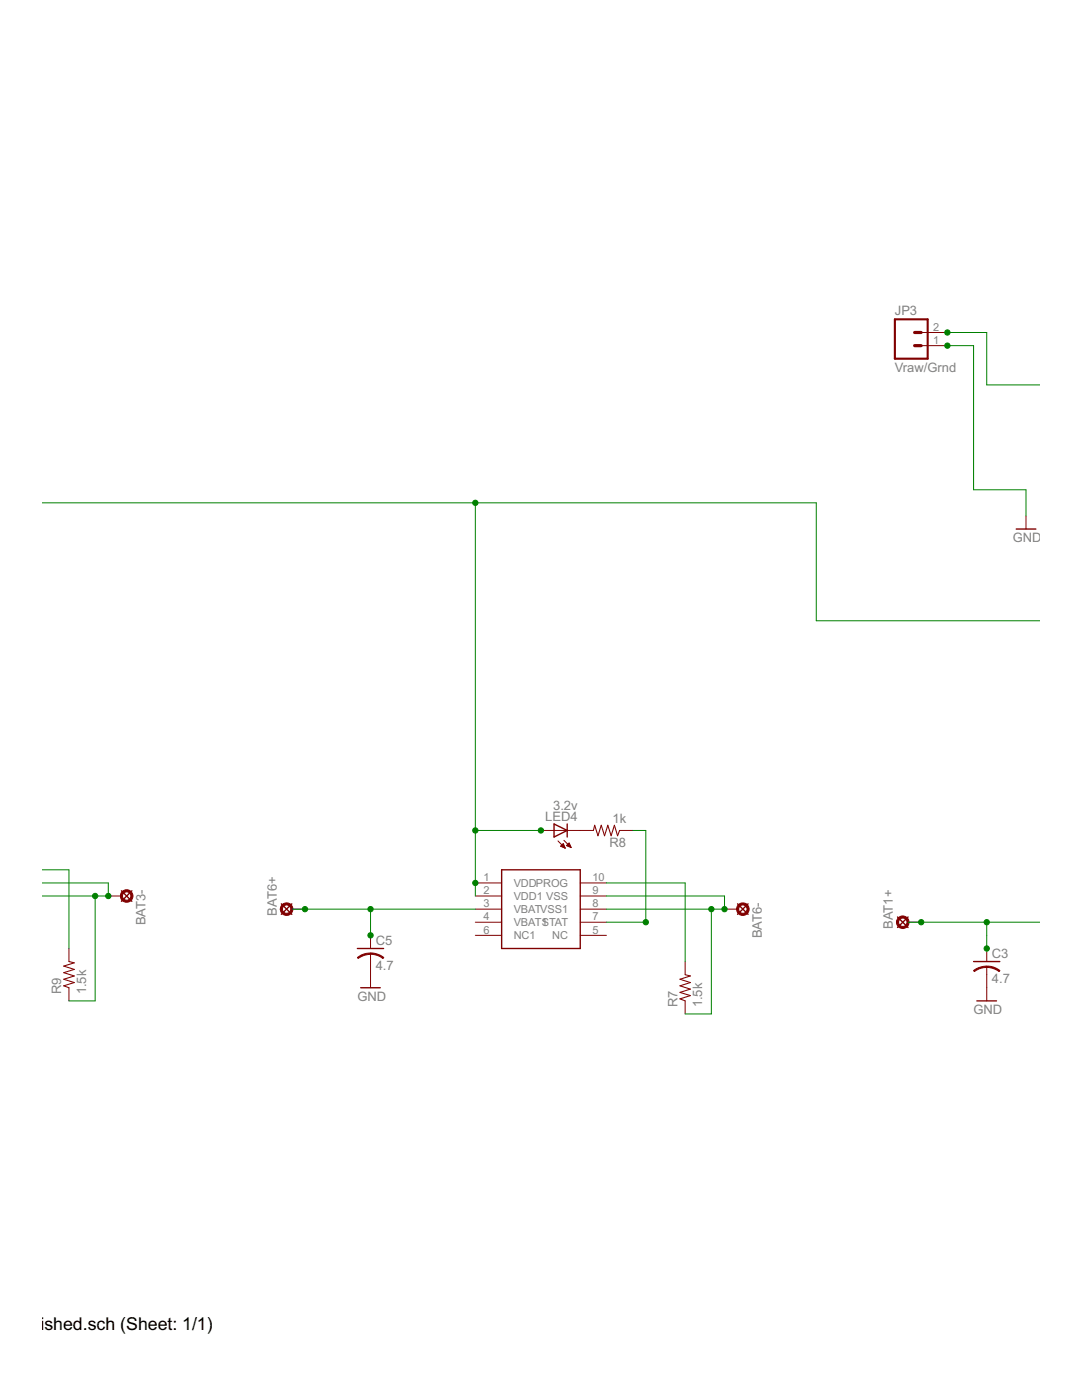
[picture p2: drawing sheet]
<svg xmlns="http://www.w3.org/2000/svg" width="216mm" height="279mm" viewBox="0 0 216 279" stroke-linecap="round" stroke-linejoin="round" font-family="sans-serif">
<g fill="none" stroke="#800000" stroke-width=".28">
<path d="M202.8 105.6h3.9M24.2 177.8l2.1 2.1M26.3 177.8l-2.1 2.1M100.1 173.6h15.7v15.7h-15.7zM110.6 164.4l2.6 1.3-2.6 1.3zM113.2 164.4v2.6M56.1 180.4l2.1 2.1M58.2 180.4l-2.1 2.1M71.3 189.3h5.2M72 197.1h3.9M147.2 180.4l2.1 2.1M149.3 180.4l-2.1 2.1"/>
<path d="M179.1 183l2.1 2.1M181.2 183l-2.1 2.1M194.3 191.9h5.2M194.9 199.7h3.9"/>
</g>
<g fill="none" stroke="#800000" stroke-width=".2">
<path d="M183.8 69h5.2M183.8 66.4h5.2M204.7 103v2.6M21.6 178.8h2.6M94.8 178.8h5.3M94.8 176.2h5.3M107.9 165.7h10.5M111.3 167.8l1.5 1.5M111.9 168.9l.5-.5 .4 .9zM111.9 168.8h.7M112 169h.6M112 168.7h.5"/>
<path d="M112.2 168.6h.3M112.3 168.5h.1M112.3 169.1h.4M112.5 167.7l1.5 1.4M112.6 169.2h.2M113 168.8l.6-.6 .4 .9zM113.1 168.7h.7M113.2 168.6h.5M113.2 168.8h.6M113.3 168.5h.4M113.5 168.3h.1M113.5 169h.4"/>
<path d="M113.8 169.1h.1M115.8 178.8h5.2M115.8 176.2h5.2M123.6 165.7h2.7M13.8 189.3v2.6M13.8 197.1v2.6M58.2 181.4h2.7M73.9 186.7v2.6M73.9 190.3v6.8M94.8 184h5.3M94.8 186.7h5.3M94.8 181.4h5.3"/>
<path d="M115.8 184h5.2M115.8 186.7h5.2M115.8 181.4h5.2M136.7 191.9v2.6M136.7 199.7v2.7M144.6 181.4h2.6M181.2 184h2.6M196.9 189.3v2.6M196.9 193v6.7"/>
</g>
<path d="M178.6 63.7h6.5v7.9h-6.5z" fill="none" stroke="#800000" stroke-width=".42"/>
<path d="M182.5 66.4h1.3M182.5 69h1.3" fill="none" stroke="#800000" stroke-width=".63"/>
<g fill="#800000" stroke="#800000" stroke-width=".2">
<path d="M196.9 192.8h.3a4 4 0 0 1 2.3 .9l-.1 .2-1-.5-1.5-.3z" fill-rule="evenodd"/>
<path d="M194.3 193.7l1.2-.7 1.4-.2v.3l-1.1 .1-1.4 .7z" fill-rule="evenodd"/>
<path d="M179.3 183.1a1.26 1.26 0 0 1 1.9 .4 1.26 1.26 0 0 1-.8 1.8 1.26 1.26 0 0 1-1.5-1.3h.4a.84 .84 0 0 1 1.2-.7 .84 .84 0 0 1 .2 1.5 .84 .84 0 0 1-1.4-.5v-.3h-.4z" fill-rule="evenodd"/>
<path d="M73.9 190.2l.9 .1 1.1 .3 .7 .5-.2 .2a3.9 3.9 0 0 0-2.5-.9z" fill-rule="evenodd"/>
<path d="M71.3 191.1l.2-.2a3.9 3.9 0 0 1 2.4-.7v.3l-1 .1-1.4 .7z" fill-rule="evenodd"/>
<path d="M56.3 180.5a1.25 1.25 0 0 1 2 .4 1.25 1.25 0 0 1-.8 1.8 1.25 1.25 0 0 1-1.6-1.3h.4a.84 .84 0 0 1 1.2-.8 .84 .84 0 0 1 .3 1.4 .84 .84 0 0 1-1.4-.3l-.1-.3h-.4z" fill-rule="evenodd"/>
<path d="M147.4 180.5a1.25 1.25 0 0 1 1.9 .4 1.25 1.25 0 0 1-.8 1.8 1.25 1.25 0 0 1-1.5-1.3h.4a.84 .84 0 0 1 1.1-.8 .84 .84 0 0 1 .3 1.4 .84 .84 0 0 1-1.4-.3v-.3h-.4z" fill-rule="evenodd"/>
<path d="M24.4 177.9a1.25 1.25 0 0 1 2 .3 1.25 1.25 0 0 1-.8 1.8 1.25 1.25 0 0 1-1.6-1.2h.4a.84 .84 0 0 1 1.2-.8 .84 .84 0 0 1 .2 1.4 .84 .84 0 0 1-1.3-.4l-.1-.2h-.4z" fill-rule="evenodd"/>
</g>
<path d="M118.4 165.7l.3-1 .6 2.1 .7-2.1 .6 2.1 .7-2.1 .6 2.1 .7-2.1 .6 2.1 .4-1.1M13.8 191.9l1 .3-2.1 .6 2.1 .7-2.1 .6 2.1 .7-2.1 .6 2.1 .7-2.1 .6 1.1 .4M136.7 194.5l1.1 .3-2.1 .6 2.1 .7-2.1 .6 2.1 .7-2.1 .7 2.1 .6-2.1 .6 1 .4" fill="none" stroke="#800000" stroke-width=".21"/>
<g fill="none" stroke="#008000" stroke-width=".2">
<path d="M189 69h5.3v28.7h10.4v5.3M189 66.4h7.9v10.4h10.5M8.5 100.4h154.4v23.5h44.5M94.8 100.4v78.4M8.5 176.2h13.1v2.6h-13.1M8.5 173.6h5.3v15.7M19 178.8v20.9h-5.2M94.8 165.7h13.1M121 178.8h23.6v2.6h-23.6M121 176.2h15.7v15.7M126.3 165.7h2.6v18.3h-7.9M58.2 181.4h36.6"/>
<path d="M73.9 181.4v5.3M141.9 181.4v21h-5.2M181.2 184h26.2M196.9 184v5.3"/>
</g>
<g fill="#008000" stroke="#008000" stroke-width=".2">
<circle cx="189" cy="69" r=".53"/>
<circle cx="189" cy="66.4" r=".53"/>
<circle cx="94.8" cy="165.7" r=".53"/>
<circle cx="94.8" cy="176.2" r=".53"/>
<circle cx="107.9" cy="165.7" r=".53"/>
<circle cx="94.8" cy="100.4" r=".53"/>
<circle cx="196.9" cy="189.3" r=".53"/>
<circle cx="183.8" cy="184" r=".53"/>
<circle cx="196.9" cy="184" r=".53"/>
<circle cx="73.9" cy="186.7" r=".53"/>
<circle cx="60.9" cy="181.4" r=".53"/>
<circle cx="73.9" cy="181.4" r=".53"/>
<circle cx="141.9" cy="181.4" r=".53"/>
<circle cx="144.6" cy="181.4" r=".53"/>
<circle cx="128.9" cy="184" r=".53"/>
<circle cx="19" cy="178.8" r=".53"/>
<circle cx="21.6" cy="178.8" r=".53"/>
</g>
<text font-size="4" x="-.2" y="265.5">-- Finished.sch (Sheet: 1/1)</text>
<g font-size="2.9" fill="#808080">
<text x="178.6" y="63">JP3</text>
<text x="178.6" y="74.2">Vraw/Grnd</text>
<text x="202.1" y="108.2">GND</text>
<text x="110.4" y="161.7">3.2v</text>
<text x="108.8" y="163.9">LED4</text>
<text x="122.2" y="164.2">1k</text>
<text x="121.6" y="169.1">R8</text>
<text x="29.1" y="184.7" transform="rotate(-90 29.1 184.7)">BAT3-</text>
<text x="55.2" y="182.7" transform="rotate(-90 55.2 182.7)">BAT6+</text>
<text x="178.2" y="185.4" transform="rotate(-90 178.2 185.4)">BAT1+</text>
<text x="75" y="188.6">C5</text>
<text x="152" y="187.3" transform="rotate(-90 152 187.3)">BAT6-</text>
<text x="197.9" y="191.2">C3</text>
<text x="75" y="193.6">4.7</text>
<text x="197.9" y="196.2">4.7</text>
<text x="12.2" y="198.4" transform="rotate(-90 12.2 198.4)">R9</text>
<text x="17.2" y="198.4" transform="rotate(-90 17.2 198.4)">1.5k</text>
<text x="71.3" y="199.7">GND</text>
<text x="135.2" y="201.1" transform="rotate(-90 135.2 201.1)">R7</text>
<text x="140.1" y="201.1" transform="rotate(-90 140.1 201.1)">1.5k</text>
<text x="194.3" y="202.4">GND</text>
</g>
<g font-size="2.5" fill="#808080">
<text x="186.2" y="66">2</text>
<text x="186.2" y="68.6">1</text>
<text x="96.5" y="178.5">2</text>
<text x="96.5" y="175.8">1</text>
<text x="102.5" y="179.6">VDD1 VSS</text>
<text x="102.5" y="177">VDDPROG</text>
<text x="118.2" y="178.5">9</text>
<text x="118.2" y="175.8">10</text>
<text x="96.5" y="183.7">4</text>
<text x="96.5" y="181.1">3</text>
<text x="102.5" y="184.8">VBAT1</text>
<text x="102.5" y="182.2">VBATVSS1</text>
<text x="108.1" y="184.8">STAT</text>
<text x="118.2" y="183.7">7</text>
<text x="118.2" y="181.1">8</text>
<text x="96.5" y="186.3">6</text>
<text x="102.5" y="187.5">NC1</text>
<text x="110.2" y="187.5">NC</text>
<text x="118.2" y="186.3">5</text>
</g>
</svg>
